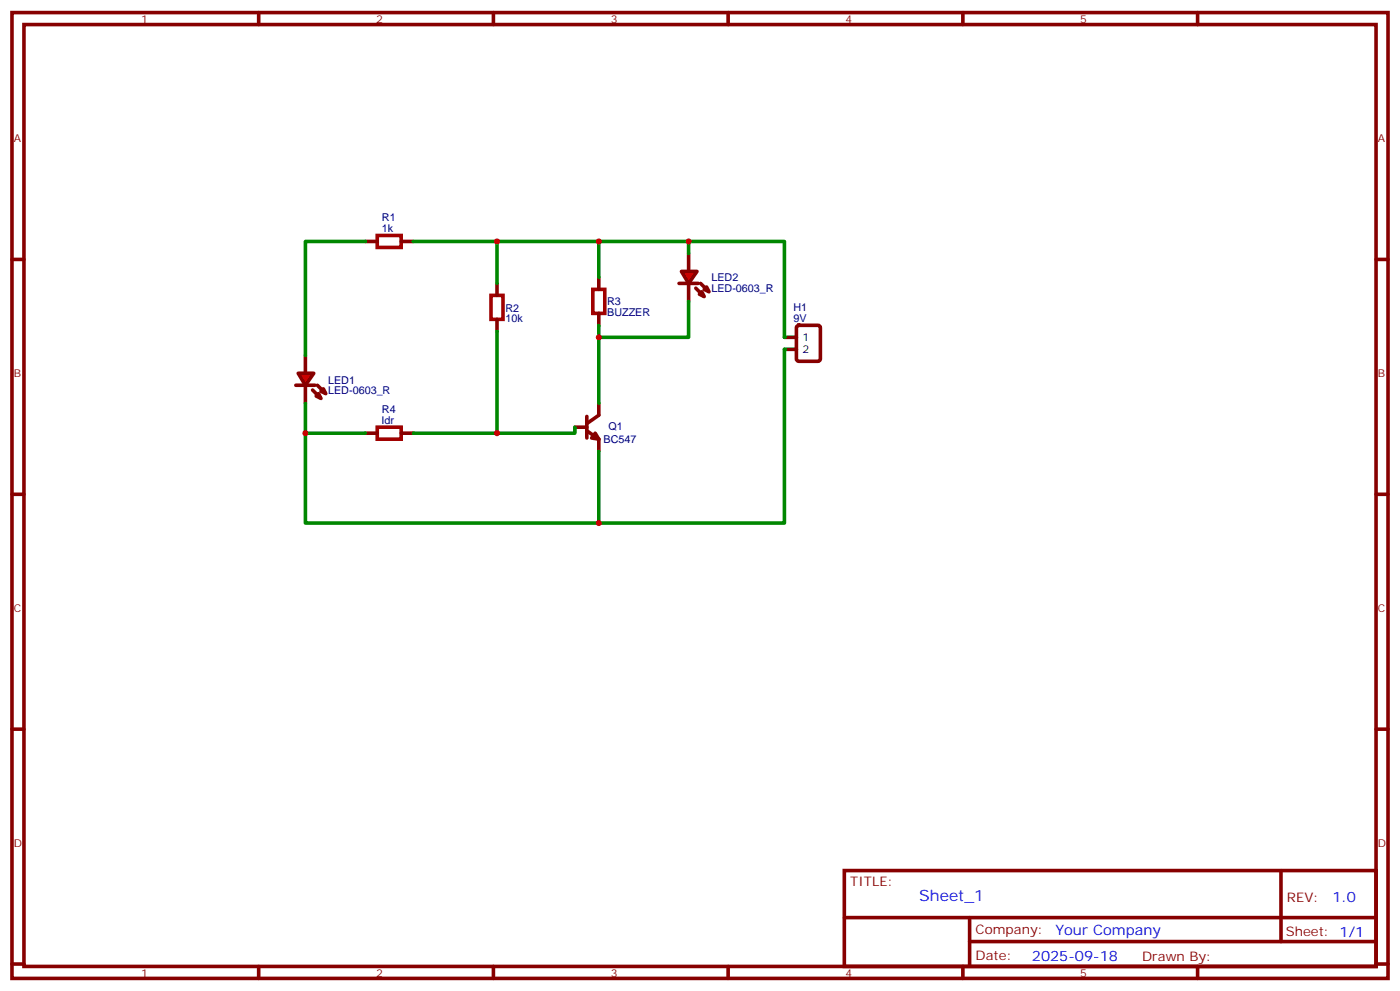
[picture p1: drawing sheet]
<svg xmlns="http://www.w3.org/2000/svg" width="412mm" height="292mm" viewBox="0 0 412 292" stroke-linecap="round" stroke-linejoin="round" font-family="sans-serif">
<g fill="none" stroke="#870000" stroke-width="1.1">
<path d="M3.5 3.7h405.4v284.3h-405.4zM7.1 7.2h398.2v277.3h-398.2zM76.2 3.7v3.5M145.3 3.7v3.5M214.5 3.7v3.5M283.6 3.7v3.5M352.8 3.7v3.5M3.5 76.4h3.6M107.6 71.1h3.5M118.2 71.1h3.5M405.3 76.4h3.6M146.4 83.4v3.6"/>
<path d="M146.4 94v3.5M176.4 81.7v3.5M176.4 92.3v3.5M107.6 127.5h3.5M118.2 127.5h3.5M3.5 145.5h3.6M405.3 145.5h3.6M3.5 214.7h3.6M405.3 214.7h3.6M248.7 256.3h156.6v28.2h-156.6zM377.3 256.3v20.9M248.7 270.1h156.5"/>
<path d="M285.6 277.2h119.6M285.6 270.1v14.2M3.5 283.8h3.6M76.2 284.5v3.5M145.3 284.5v3.5M214.5 284.5v3.5M283.6 284.5v3.5M352.8 284.5v3.5M405.3 283.8h3.6"/>
</g>
<path d="M111.1 69.3h7.1v3.5h-7.1zM144.6 87h3.6v7h-3.6zM174.6 85.2h3.6v7.1h-3.6zM111.1 125.8h7.1v3.5h-7.1z" fill="none" stroke="#a10000" stroke-width="1.1"/>
<g fill="#f00" stroke="#870000" stroke-width="1.1">
<path d="M87.8 109.9h4.6l-2.4 3.5z"/>
<path d="M87.1 113.4h5.7z"/>
</g>
<g fill="#870000" stroke="#870000" stroke-width="1.1">
<path d="M93.5 113.4l1.4 1.4z"/>
<path d="M92.1 114.8l1.4 1.4z"/>
</g>
<g fill="#f00" stroke="#870000" stroke-width="1.1">
<path d="M94.5 115.2l.7-.7 .8 1.4z"/>
<path d="M93.8 115.9l.7 1.4-1.4-.7z"/>
</g>
<path d="M90 104.6v5.3M90 113.4v5.3" fill="none" stroke="#870000" stroke-width="1.1"/>
<g fill="#f00" stroke="#870000" stroke-width="1.1">
<path d="M200.7 79.9h4.6l-2.5 3.5z"/>
<path d="M200 83.4h5.7z"/>
</g>
<g fill="#870000" stroke="#870000" stroke-width="1.1">
<path d="M206.4 83.4l1.4 1.4z"/>
<path d="M205 84.8l1.4 1.5z"/>
</g>
<g fill="#f00" stroke="#870000" stroke-width="1.1">
<path d="M207.4 85.2l.7-.7 .7 1.4z"/>
<path d="M206 86.6l.7-.7 .7 1.4z"/>
</g>
<path d="M202.8 74.6v5.3M202.8 83.4v5.3M234.8 96l.5-.2h5.6l.7 .4 .1 9.5-.5 .6-5.9 .1-.6-.5-.1-9.4zM176.4 118.7v3.5l-3.5 2.5M169.3 125.8h3.6M172.9 126.8l3.5 2.5v3.5M172.9 122.6v6.3" fill="none" stroke="#870000" stroke-width="1.1"/>
<path d="M175.3 127.5l1.1 1.8-2.1-.4z" fill="#870000" stroke="#870000" stroke-width="1.1"/>
<path d="M231.1 99.3h3.5M231.1 102.8h3.5" fill="none" stroke="#000" stroke-width="1.1"/>
<path d="M107.6 71.1h-17.6v33.5M121.7 71.1h109.4v28.2M146.4 71.1v12.3M176.4 71.1v10.6M202.8 71.1v3.5M146.4 97.5v30M176.4 95.8v22.9M202.8 88.7v10.6h-26.4M231.1 102.8v51.2h-141.1v-35.3M90 127.5h17.6M169.3 125.8v1.7h-47.6M176.4 132.8v21.2" fill="none" stroke="#008700" stroke-width="1.1"/>
<g fill="#c00">
<circle cx="176.4" cy="154" r=".88"/>
<circle cx="90" cy="127.5" r=".88"/>
<circle cx="176.4" cy="71.1" r=".88"/>
<circle cx="146.4" cy="71.1" r=".88"/>
<circle cx="146.4" cy="127.5" r=".88"/>
<circle cx="176.4" cy="99.3" r=".88"/>
<circle cx="202.8" cy="71.1" r=".88"/>
</g>
<text font-size="4.6" fill="#00f" x="270.8" y="265.3">Sheet_1</text>
<g font-size="4.2" fill="#00f">
<text x="392.5" y="265.6">1.0</text>
<text x="310.9" y="275.1">Your Company</text>
<text x="304" y="282.9">2025-09-18</text>
</g>
<g font-size="3.9" fill="#800">
<text x="250.5" y="260.9">TITLE:</text>
<text x="379.1" y="265.6">REV:</text>
<text x="287.4" y="275.1">Company:</text>
<text x="378.7" y="275.7">Sheet: 1/1</text>
<text x="287.4" y="282.8">Date:</text>
<text x="336.4" y="282.8">Drawn By:</text>
</g>
<g font-size="3.2" fill="#800">
<text x="41.6" y="6.7">1</text>
<text x="110.8" y="6.7">2</text>
<text x="179.9" y="6.7">3</text>
<text x="249.1" y="6.7">4</text>
<text x="318.2" y="6.7">5</text>
<text x="4.1" y="41.8">A</text>
<text x="405.9" y="41.8">A</text>
<text x="4.1" y="110.9">B</text>
<text x="405.9" y="110.9">B</text>
<text x="4.1" y="180.1">C</text>
<text x="405.9" y="180.1">C</text>
<text x="4.1" y="249.2">D</text>
<text x="405.9" y="249.2">D</text>
<text x="41.6" y="287.5">1</text>
<text x="110.8" y="287.5">2</text>
<text x="179.9" y="287.5">3</text>
<text x="249.1" y="287.5">4</text>
<text x="318.2" y="287.5">5</text>
</g>
<g font-size="3.2" fill="#000080">
<text x="112.5" y="65">R1</text>
<text x="112.5" y="68.3">1k</text>
<text x="209.5" y="82.8">LED2</text>
<text x="178.9" y="89.9">R3</text>
<text x="209.5" y="86">LED-0603_R</text>
<text x="148.9" y="94.8">10k</text>
<text x="148.9" y="91.8">R2</text>
<text x="178.9" y="93.1">BUZZER</text>
<text x="233.7" y="94.7">9V</text>
<text x="233.7" y="91.5">H1</text>
<text x="96.7" y="112.9">LED1</text>
<text x="96.7" y="116">LED-0603_R</text>
<text x="112.5" y="124.7">ldr</text>
<text x="112.5" y="121.5">R4</text>
<text x="177.8" y="130.4">BC547</text>
<text x="179.2" y="126.5">Q1</text>
</g>
<g font-size="3.2">
<text x="236.4" y="100.4">1</text>
<text x="236.4" y="103.9">2</text>
</g>
</svg>
